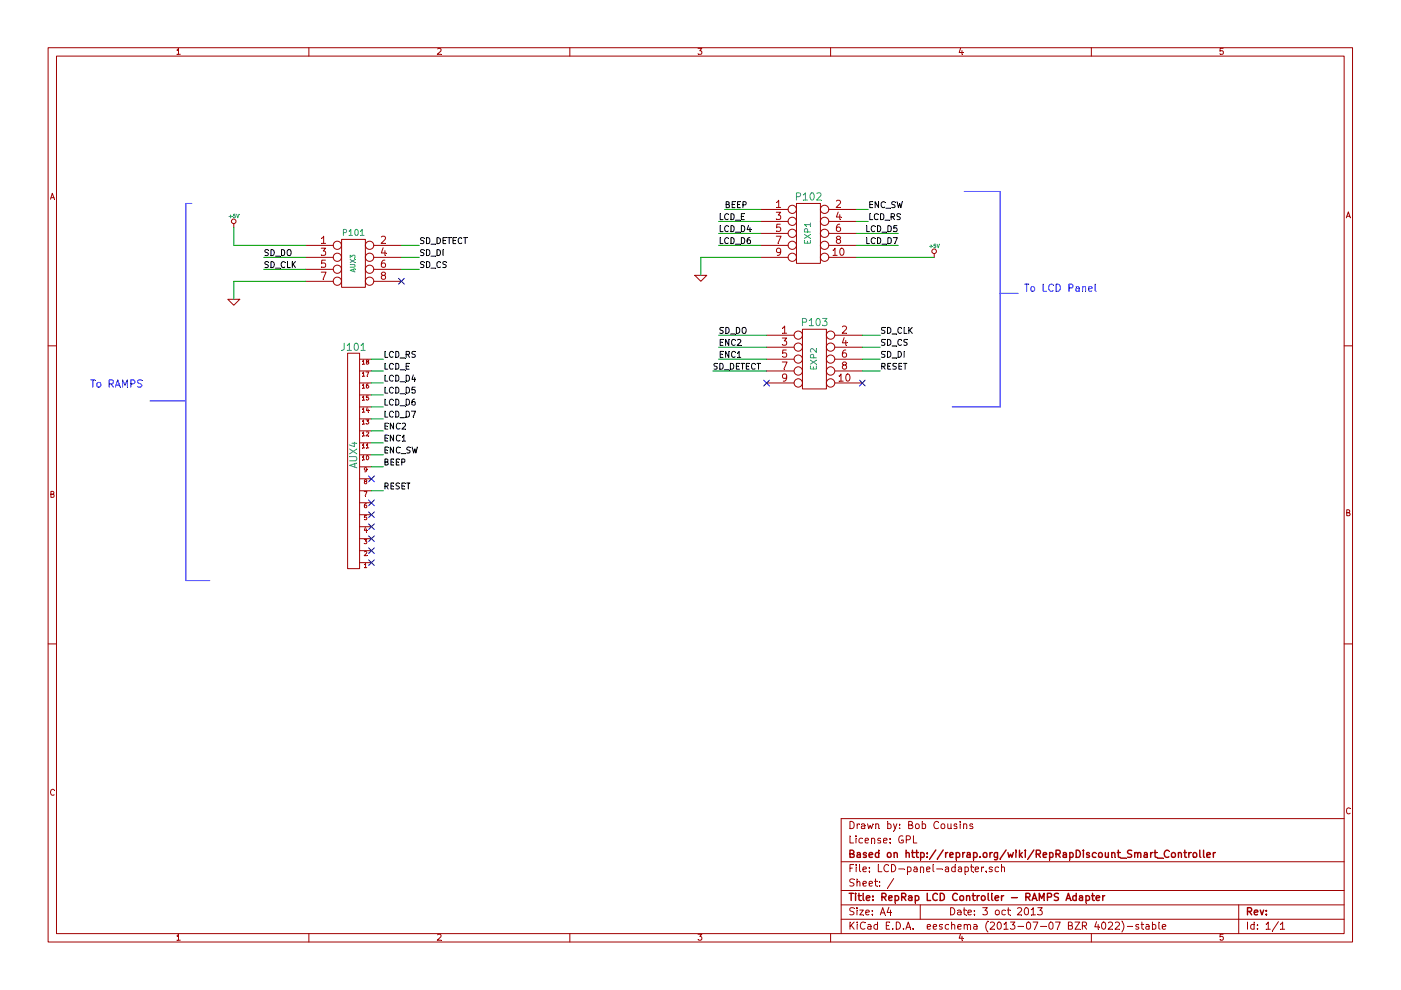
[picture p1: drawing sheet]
EESchema Schematic File Version 2
LIBS:power
LIBS:device
LIBS:transistors
LIBS:conn
LIBS:linear
LIBS:regul
LIBS:74xx
LIBS:cmos4000
LIBS:adc-dac
LIBS:memory
LIBS:xilinx
LIBS:special
LIBS:microcontrollers
LIBS:dsp
LIBS:microchip
LIBS:analog_switches
LIBS:motorola
LIBS:texas
LIBS:intel
LIBS:audio
LIBS:interface
LIBS:digital-audio
LIBS:philips
LIBS:display
LIBS:cypress
LIBS:siliconi
LIBS:opto
LIBS:atmel
LIBS:contrib
LIBS:valves
LIBS:RMC
LIBS:w_connectors
LIBS:LCD-panel-adapter-cache
EELAYER 27 0
EELAYER END
$Descr A4 11693 8268
encoding utf-8
Sheet 1 1
Title "RepRap LCD Controller - RAMPS Adapter"
Date "3 oct 2013"
Rev ""
Comp "Based on http://reprap.org/wiki/RepRapDiscount_Smart_Controller"
Comment1 "License: GPL"
Comment2 "Drawn by: Bob Cousins"
Comment3 ""
Comment4 ""
$EndDescr
$Comp
L CONN_5X2 P102
U 1 1
P 6750 1950
F 0 "P102" H 6750 2250 60  0000 C CNN
F 1 "EXP1" V 6750 1950 50  0000 C CNN
F 2 "" H 6750 1950 60  0000 C CNN
F 3 "" H 6750 1950 60  0000 C CNN
	1    6750 1950
	1    0    0    -1  
$EndComp
$Comp
L CONN_5X2 P103
U 1 1
P 6800 3000
F 0 "P103" H 6800 3300 60  0000 C CNN
F 1 "EXP2" V 6800 3000 50  0000 C CNN
F 2 "" H 6800 3000 60  0000 C CNN
F 3 "" H 6800 3000 60  0000 C CNN
	1    6800 3000
	1    0    0    -1  
$EndComp
$Comp
L GND #PWR01
U 1 1
P 5850 2300
F 0 "#PWR01" H 5850 2300 30  0001 C CNN
F 1 "GND" H 5850 2230 30  0001 C CNN
F 2 "" H 5850 2300 60  0000 C CNN
F 3 "" H 5850 2300 60  0000 C CNN
	1    5850 2300
	1    0    0    -1  
$EndComp
Text Label 6050 1750 0    50   ~ 0
BEEP
$Comp
L +5V #PWR02
U 1 1
P 7800 2150
F 0 "#PWR02" H 7800 2240 20  0001 C CNN
F 1 "+5V" H 7800 2240 30  0000 C CNN
F 2 "" H 7800 2150 60  0000 C CNN
F 3 "" H 7800 2150 60  0000 C CNN
	1    7800 2150
	1    0    0    -1  
$EndComp
Text Label 6000 1950 0    50   ~ 0
LCD_D4
Text Label 7500 1950 2    50   ~ 0
LCD_D5
Text Label 6000 2050 0    50   ~ 0
LCD_D6
Text Label 7500 2050 2    50   ~ 0
LCD_D7
Text Label 7250 1850 0    50   ~ 0
LCD_RS
Text Label 7250 1750 0    50   ~ 0
ENC_SW
Text Label 6000 1850 0    50   ~ 0
LCD_E
Text Label 6000 2800 0    50   ~ 0
SD_DO
Text Label 6000 2900 0    50   ~ 0
ENC2
Text Label 6000 3000 0    50   ~ 0
ENC1
Text Label 5950 3100 0    50   ~ 0
SD_DETECT
Text Label 7350 2800 0    50   ~ 0
SD_CLK
Text Label 7350 2900 0    50   ~ 0
SD_CS
Text Label 7350 3000 0    50   ~ 0
SD_DI
Text Label 7350 3100 0    50   ~ 0
RESET
NoConn ~ 7200 3200
NoConn ~ 6400 3200
$Comp
L CONN_4X2 P101
U 1 1
P 2950 2200
F 0 "P101" H 2950 2450 50  0000 C CNN
F 1 "AUX3" V 2950 2200 40  0000 C CNN
F 2 "" H 2950 2200 60  0000 C CNN
F 3 "" H 2950 2200 60  0000 C CNN
	1    2950 2200
	1    0    0    -1  
$EndComp
$Comp
L HEADER_18 J101
U 1 1
P 3000 3850
F 0 "J101" H 3050 2900 60  0000 C CNN
F 1 "AUX4" V 3050 3800 60  0000 C CNN
F 2 "" H 3000 3850 60  0000 C CNN
F 3 "" H 3000 3850 60  0000 C CNN
	1    3000 3850
	-1   0    0    1   
$EndComp
$Comp
L GND #PWR03
U 1 1
P 1950 2500
F 0 "#PWR03" H 1950 2500 30  0001 C CNN
F 1 "GND" H 1950 2430 30  0001 C CNN
F 2 "" H 1950 2500 60  0000 C CNN
F 3 "" H 1950 2500 60  0000 C CNN
	1    1950 2500
	-1   0    0    -1  
$EndComp
Text Label 2200 2250 0    50   ~ 0
SD_CLK
Text Label 2200 2150 0    50   ~ 0
SD_DO
$Comp
L +5V #PWR04
U 1 1
P 1950 1900
F 0 "#PWR04" H 1950 1990 20  0001 C CNN
F 1 "+5V" H 1950 1990 30  0000 C CNN
F 2 "" H 1950 1900 60  0000 C CNN
F 3 "" H 1950 1900 60  0000 C CNN
	1    1950 1900
	-1   0    0    -1  
$EndComp
NoConn ~ 3350 2350
Text Label 3500 2250 0    50   ~ 0
SD_CS
Text Label 3500 2150 0    50   ~ 0
SD_DI
Text Label 3500 2050 0    50   ~ 0
SD_DETECT
NoConn ~ 3100 4700
NoConn ~ 3100 4600
NoConn ~ 3100 4500
NoConn ~ 3100 4400
NoConn ~ 3100 4300
NoConn ~ 3100 4200
NoConn ~ 3100 4000
Text Label 3200 4100 0    50   ~ 0
RESET
Text Label 3200 3900 0    50   ~ 0
BEEP
Text Label 3200 3800 0    50   ~ 0
ENC_SW
Text Label 3200 3700 0    50   ~ 0
ENC1
Text Label 3200 3600 0    50   ~ 0
ENC2
Text Label 3200 3500 0    50   ~ 0
LCD_D7
Text Label 3200 3400 0    50   ~ 0
LCD_D6
Text Label 3200 3300 0    50   ~ 0
LCD_D5
Text Label 3200 3200 0    50   ~ 0
LCD_D4
Text Label 3200 3100 0    50   ~ 0
LCD_E
Text Label 3200 3000 0    50   ~ 0
LCD_RS
Text Notes 8550 2450 0    60   ~ 0
To LCD Panel
Wire Wire Line
	7800 2150 7150 2150
Wire Wire Line
	7500 2050 7150 2050
Wire Wire Line
	6350 2050 6000 2050
Wire Wire Line
	7500 1950 7150 1950
Wire Wire Line
	6350 1950 6000 1950
Wire Wire Line
	6350 2150 5850 2150
Wire Wire Line
	5850 2150 5850 2300
Wire Wire Line
	6350 1750 6050 1750
Wire Wire Line
	6000 1850 6350 1850
Wire Wire Line
	7250 1850 7150 1850
Wire Wire Line
	7150 1750 7250 1750
Wire Wire Line
	5950 3100 6400 3100
Wire Wire Line
	6400 3000 6000 3000
Wire Wire Line
	6000 2900 6400 2900
Wire Wire Line
	6400 2800 6000 2800
Wire Wire Line
	7200 2800 7350 2800
Wire Wire Line
	7200 2900 7350 2900
Wire Wire Line
	7200 3000 7350 3000
Wire Wire Line
	7350 3100 7200 3100
Wire Wire Line
	2550 2350 1950 2350
Wire Wire Line
	1950 2050 2550 2050
Wire Wire Line
	2550 2250 2200 2250
Wire Wire Line
	2200 2150 2550 2150
Wire Wire Line
	3350 2250 3500 2250
Wire Wire Line
	3500 2150 3350 2150
Wire Wire Line
	3350 2050 3500 2050
Wire Wire Line
	3200 3300 3100 3300
Wire Wire Line
	3100 3200 3200 3200
Wire Wire Line
	3200 3100 3100 3100
Wire Wire Line
	3100 3000 3200 3000
Wire Wire Line
	3200 3400 3100 3400
Wire Wire Line
	3100 3500 3200 3500
Wire Wire Line
	3200 3600 3100 3600
Wire Wire Line
	3100 3700 3200 3700
Wire Wire Line
	3200 3800 3100 3800
Wire Wire Line
	3100 3900 3200 3900
Wire Wire Line
	3200 4100 3100 4100
Wire Wire Line
	1950 1900 1950 2050
Wire Wire Line
	1950 2350 1950 2500
Wire Notes Line
	8050 1600 8350 1600
Wire Notes Line
	8350 1600 8350 3400
Wire Notes Line
	8350 3400 7950 3400
Wire Notes Line
	8500 2450 8350 2450
Wire Notes Line
	1600 1700 1550 1700
Wire Notes Line
	1550 1700 1550 4850
Wire Notes Line
	1550 4850 1750 4850
Wire Notes Line
	1550 3350 1250 3350
Text Notes 750  3250 0    60   ~ 0
To RAMPS
$EndSCHEMATC
